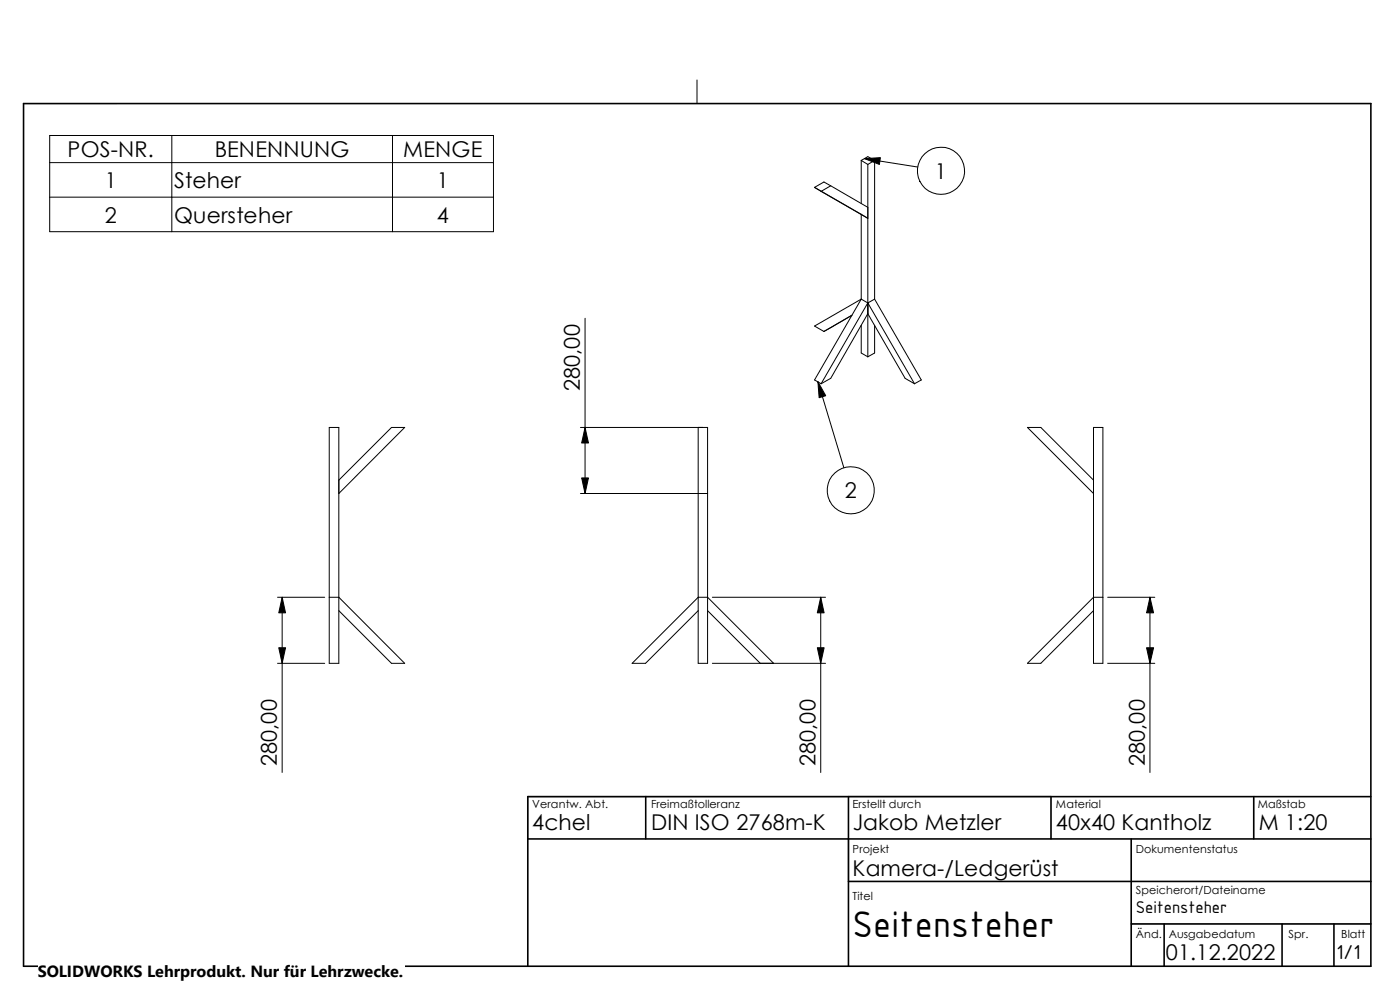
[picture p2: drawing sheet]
<svg xmlns="http://www.w3.org/2000/svg" width="297mm" height="210mm" viewBox="0 0 297 210" stroke-linecap="round" stroke-linejoin="round" font-family="sans-serif">
<path d="M5 22h19.8M112 205h178.8" fill="none" stroke="#c0c0c0" stroke-width=".21"/>
<g fill="none" stroke="#000" stroke-width=".21">
<path d="M147.9 17v5M10.5 28.7h94.2v20.4h-94.2zM10.5 34.5h94.2M36.4 28.7v20.4M83.3 28.7v20.4M172.8 39.8l11.3 6.5-1.4-.8v18M176.2 39.4l-2 1.2-1.4-.8M176.2 39.4l7.9 4.6M176.2 39.4l-1.4-.8-2 1.2M182.7 34l1.4-.8 1.4 .8M182.7 34l1.4 .9M182.7 34v9.2"/>
<path d="M183.4 33.7l11.3 1.7M184.1 34.9v40.8M185.5 34l-1.4 .9M185.5 34v29.5M10.5 41.8h94.2M124.1 67.5v37.2M174.8 70.3l5.9-3.4zM182.7 63.5l-9.9 17.1 1.4 .8M182.7 63.5l1.4 .8M182.7 63.5l-9.9 5.7 2 1.1M182.7 69v5.9l1.4 .8M184.1 64.3l9.9 17.1"/>
<path d="M184.1 64.3l-9.9 17.1M185.5 63.5l10 17.1-1.5 .8M185.5 63.5l-1.4 .8M185.5 69v5.9l-1.4 .8M69.8 90.7h2.1v50h-2.1zM123.1 90.7h27v50h-2v-50M173.5 81l5.5 18.2M174.2 81.4l2-1.1 7.9-13.8 7.9 13.8 2 1.1M232 90.7h2v50h-2zM71.9 101.9l11.2-11.2h2.8l-14 14M123.1 104.7h27M232 101.9l-11.2-11.2h-2.8l14 14"/>
<path d="M58.9 126.7h10M59.9 126.7v37.2M69.8 126.7h2.1l14 14h-2.8l-11.2-11.2M148.1 129.5l-11.2 11.2h-2.8l14-14h2l14 14M150.1 129.5l11.2 11.2M151.1 126.7h24M174.1 126.7v37.2M234 126.7h-2l-14 14h2.8l11.2-11.2M235 126.7h10M244 126.7v37.2M58.9 140.7h10M151.1 140.7h24"/>
<path d="M235 140.7h10"/>
<circle cx="199.6" cy="36.2" r="5"/>
<circle cx="180.5" cy="104" r="5"/>
</g>
<path d="M180 178v9M223 169h-111v9M240 196h50.8" fill="none" stroke="#c0c0c0" stroke-width=".34"/>
<g fill="none" stroke="#000" stroke-width=".34">
<path d="M5 22h285.8v183h-285.8zM112 178h178.8M137 169v9M180 169v36M223 169v9M240 178v27M266 169v9M290.8 169h-178.8v36M180 187h110.8M240 196h50.8M247 196v9M272 196v9"/>
<path d="M283 196v9"/>
</g>
<path d="M183.4 33.7l3.4-.3-.2 1.5zM124.1 90.7l.7 3.3h-1.4zM173.5 81l1.7 2.9-1.4 .5zM123.4 101.4h1.4l-.7 3.3zM59.9 126.7l.7 3.3h-1.5zM174.1 126.7l.7 3.3h-1.4zM244 126.7l.7 3.3h-1.5zM59.1 137.4h1.5l-.7 3.3zM173.4 137.4h1.4l-.7 3.3zM243.2 137.4h1.5l-.7 3.3z" fill="#000" stroke="#000" stroke-width=".21"/>
<path d="M8 203.6h77.9v6.4h-77.9z" fill="#fff"/>
<text font-size="8.5" x="180.9" y="198.8">Seitensteher</text>
<g font-size="4.6">
<text x="14.4" y="33.4">POS-NR.</text>
<text x="45.6" y="33.4">BENENNUNG</text>
<text x="85.6" y="33.4">MENGE</text>
<text x="22.2" y="39.9">1</text>
<text x="36.9" y="39.9">Steher</text>
<text x="92.7" y="39.9">1</text>
<text x="198.3" y="37.9">1</text>
<text x="22.2" y="47.2">2</text>
<text x="36.9" y="47.2">Quersteher</text>
<text x="92.7" y="47.2">4</text>
<text x="123" y="83" transform="rotate(-90 123 83)">280,00</text>
<text x="179.2" y="105.7">2</text>
<text x="58.8" y="162.6" transform="rotate(-90 58.8 162.6)">280,00</text>
<text x="173" y="162.6" transform="rotate(-90 173 162.6)">280,00</text>
<text x="242.9" y="162.6" transform="rotate(-90 242.9 162.6)">280,00</text>
<text x="112.9" y="176.1">4chel</text>
<text x="138.1" y="176.1">DIN ISO 2768m-K</text>
<text x="180.9" y="176.1">Jakob Metzler</text>
<text x="224" y="176.1">40x40 Kantholz</text>
<text x="267" y="176.1">M 1:20</text>
<text x="180.9" y="185.8">Kamera-/Ledgerüst</text>
<text x="247.4" y="203.6">01.12.2022</text>
<text x="283.5" y="203.5">1/1</text>
</g>
<text font-size="3.9" x="241" y="193.8">Seitensteher</text>
<text font-size="3.4" x="8" y="207.3">SOLIDWORKS Lehrprodukt. Nur für Lehrzwecke.</text>
<g font-size="2.4">
<text x="112.9" y="171.5">Verantw. Abt.</text>
<text x="138.1" y="171.5">Freimaßtolleranz</text>
<text x="180.9" y="171.5">Erstellt durch</text>
<text x="224" y="171.5">Material</text>
<text x="266.8" y="171.5">Maßstab</text>
<text x="180.9" y="180.8">Projekt</text>
<text x="241" y="180.8">Dokumentenstatus</text>
<text x="180.9" y="190.9">Titel</text>
<text x="241" y="189.6">Speicherort/Dateiname</text>
<text x="241" y="198.9">Änd.</text>
<text x="247.9" y="198.9">Ausgabedatum</text>
<text x="273.4" y="198.9">Spr.</text>
<text x="284.5" y="198.9">Blatt</text>
</g>
</svg>
